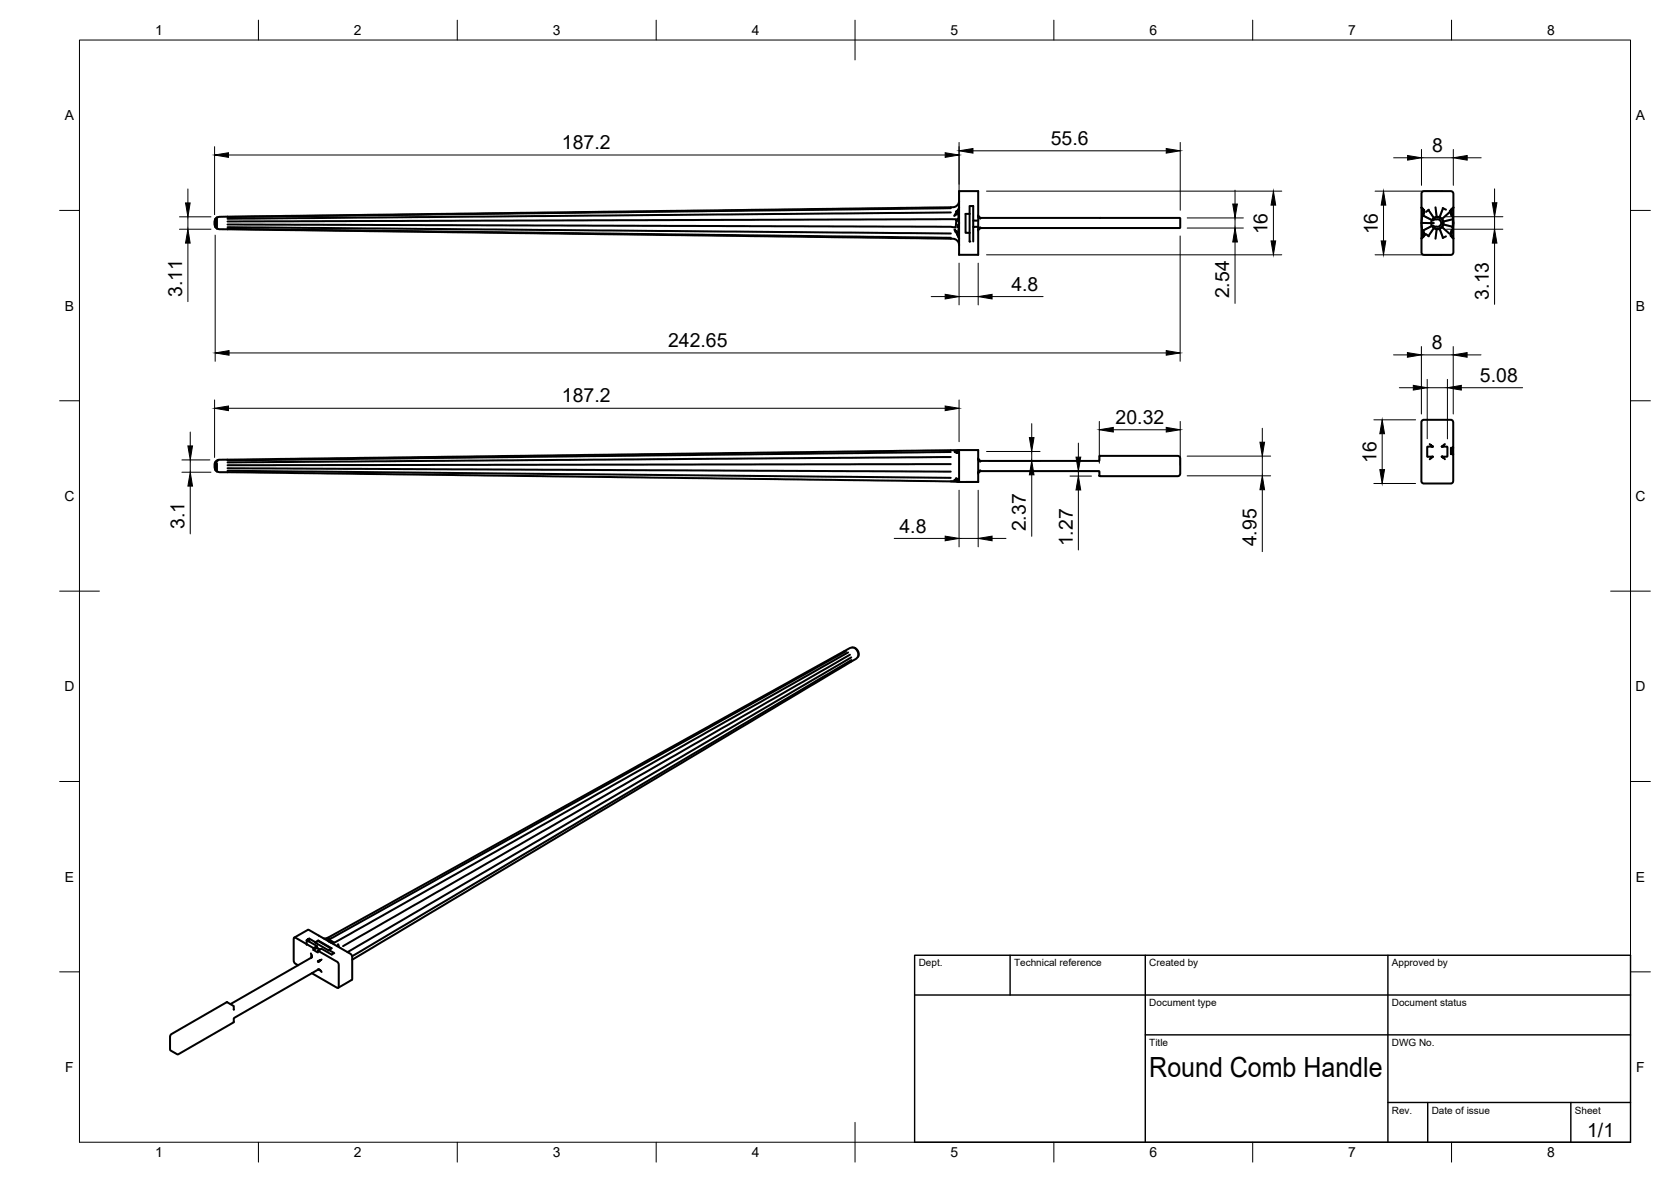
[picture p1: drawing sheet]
<svg xmlns="http://www.w3.org/2000/svg" width="420mm" height="297mm" viewBox="0 0 420 297" stroke-linecap="round" stroke-linejoin="round" font-family="sans-serif">
<!-- layer: Visible -->
<g fill="none" stroke="#000" stroke-width=".51">
<path d="M54.1 55.1v1.9M54.5 54.6v2.9M57.2 55.7l183.3-.6-.2 2.1-1.2-.2h-4.2l-177.7-.6M57.2 57.1l181.9 1.6M57.2 57.5l181.9 2.3M239.1 52.3l-181.9 2.3M239.1 53.4l-181.9 1.6M240.3 53.5l-.4 .8 1-.7M240.6 58.6l.6 1.3zM240.9 52.7l-.6 .6 .3-.3M240.9 58.4l-.9-.7 .3 .7M241.2 52.1v-4.1h4.8v9"/>
<path d="M241.2 50.5a1.72 1.72 0 0 1-2.1 1.6l-184 2.4a1.28 1.28 0 0 0-1.2 1.4v.3a1.31 1.31 0 0 0 1.2 1.4l184 2.4a1.69 1.69 0 0 1 2.1 1.6M241.2 56v3.9M241.2 52.1v3.9M241.2 52.1l-.6 1.3 .3 .2 .3 2.4-.4-1 .4 1M241.2 56l-.3 1.1 .3-1.1-.3 2.4-.3 .2M243.8 58.5v2.2h.2M243.8 53.7v-1.9h.9v3.6h1.3M243.8 53.7h-1v4.8h1M243.8 53.7v4.8M244.7 55.4v1.6M246 57v7h-4.8v-4.1M246 57h-1.3v3.7"/>
<path d="M246 54.3l.1 .3-.1-.5v.3M246 57.7h.1M246 54.4l.1 .1M246.1 54.6l.3 .1M246.2 57.4h.1M246.2 57.4l-.1 .2M246.2 54.7h.1M246.3 54.7h.1M246.4 54.8h.1M246.4 54.8l-.3-.2 .2 .2M246.4 54.7l.1 .1M246.4 54.8l.1 .1"/>
<path d="M246.4 57.3h.1M246.5 54.8h.1M246.5 57.2l-.5 .5M246.5 54.8h50.2l.1 2.4-50.3 .1-.3 .1M246.5 57.3l-.3 .1-.2 .5M357.4 52.2v-3.7l.3-.3 .4-.2 7 .1 .3 .6v3.5M357.4 52.2v11.3l.3 .4 .4 .2h6.7l.5-.3 .1-.4v-11.2M357.4 52.2l.6 1.3 .1-.3M357.4 56l.3 2.4M357.4 56l2.4 .1M357.7 53.7l-.3 2.3M357.7 58.4l.3 .3-.1 .8 .4-.7"/>
<path d="M357.7 58.4l.1-.6 .3 .8M357.7 52.4l.4 .8-.7-1 .7 1v-.4M357.9 54.2l2.1 1.1M358 53.5l-.3 .2M358.1 53.6l-.3 .8-.1-.7M358.3 59.1v-.3l-.9 1.1 .6-1.2-.3 1M358.6 58.8l.7 .6M359.2 52.8l1.3 1.9M359.3 52.7l-.7 .6M359.9 56.1h.6M360 56.8l-2.1 1.1M360.1 56.7h.4l.2 .4"/>
<path d="M360.5 57.3l-1.3 2M360.7 54.8a1.41 1.41 0 0 1 2.1 1.2 1.41 1.41 0 0 1-2.1 1.3M360.7 55l-.2 .4h-.4M360.9 52.1l.3 2.4M361 55.2a.95 .95 0 0 1 1.4 .8 .95 .95 0 0 1-1.4 .9M361.2 57.6l-.3 2.4M362 57.5l.8 2.3M362.6 57.1l1.8 1.6M362.8 52.3l.8 .4M362.8 52.3l-.8 2.3M363 55.7l2.3-.6v1.9M363 56.4l2.3 .6v.2"/>
<path d="M363.6 59.4l-.8 .4M364.4 53.4l-1.8 1.6M364.5 53l.1 .3M364.7 53.5l.3 .8 .2-.7M364.7 59.3l.1-.4 .6 1-.6-1 .4 .8M364.8 58.9v-.3l.6 1.3M365.2 52.4l-.5 .4-.1 .5 .3-.7-.1 .8 .4 .2M365.2 53.6a11.4 11.4 0 0 1 0 4.8M365.2 58.4l-.2-.7-.2 .7M365.2 58.4l-.4 .2M365.4 52.2l-.2 .2M365.4 52.2l-.6 1.2 .4-1"/>
<path d="M54.1 116.7v1.4M54.5 116.4v2.1M54.8 115.8l-.5 .4v.2M57.2 117.7l181.9 .8M57.2 118.3l181.9 1.8M239.1 113.6l-181.9 2.1M239.1 114.9l-181.9 1.3M239.1 116.6l-181.9 .3M240.9 113.3l-.9 .2 .3 .3M240.9 113.3l-.3 .4M241.1 113.4l-.5 .4 .6-.7-.6 .7h.2M241.2 113.1h4.8v8"/>
<path d="M241.2 113.1l-186.1 2.4a1.64 1.64 0 0 0-1.1 2 1.16 1.16 0 0 0 1.1 1.2l185.9 2.4M241.2 113.1v8M241.2 113.1l-.3 .1 .3-.1-.6 .7M241.2 113.1l-.3 .3M246 115.2v.3l.5 .4-.4-.2zM246 118.8h.1M246 115.5l.3 .3M246 118.6l.1-.1-.1 .5M246.1 118.6h.1M246.2 118.5h.1M246.2 115.9l.3 .1M246.3 118.4h.1"/>
<path d="M246.3 118.4l-.2 .2M246.3 115.8h.1M246.4 118.3l-.2 .1M246.4 118.4l-.3 .2M246.4 118.3h.1M246.4 118.3l.1 .1M246.4 118.3v.1M246.4 118.4h-.1M246.4 118.4h.1M246.5 115.8h.1M246.5 118.2h-.1M246.5 118.4h29.9v1.1"/>
<path d="M276.4 119.5l.1 .1M276.6 114.6l-.2 1.2h-29.9M276.6 114.6h.1M276.6 114.6h19.7l.3 .2 .2 .4v3.8l-.3 .5-.4 .2-19.6-.1M357.5 105.7l.4-.2h7l.4 .4 .1 6.6h-.6v1.6h.6v6.8l-.4 .5-7.1 .1-.5-.5zM359.5 111.6l.4 .5-.1-.3M359.9 111.9l.2 .3M359.9 112.1l.1 .1M360 114.8l-.3 .3M360.1 112.1h.1M360.1 112.2h.1M360.1 114.8l-.6 .6"/>
<path d="M360.2 112.2h.1M360.3 112.2h.1M360.3 114.8h.1M360.3 114.8l-.2 .1M360.3 112.2l-1.4 .1v2.4l1.4 .1M362.5 114.8h.1M362.6 114.8l.1 .1M362.6 114.8h.1M362.6 112.1l-.1 .1 1.4 .1v2.3l-1.4 .2M362.7 114.8h-.1M362.7 114.8l.2 .1-.1-.1M362.9 115.1v-.2l.4 .5"/>
<path d="M363.1 111.9l-.3 .3M363.3 111.6l-.6 .6M365.2 112.5v1.6M365.4 112.5v1.6M239.1 121l2.1 .1M240.3 120.4l-.4 .3 1 .2M240.6 120.2l-.3 .1M241.1 120.9l.1 .2M241.1 120.9l-.3-.5-.5-.1 .7 .3-.4-.1 .6 .6-.4-.1 .4 .1M241.1 120.9l-.5-.4 .6 .6M241.2 121.1h4.8M242.8 121.1h3.2"/>
<path d="M212.7 163.6l-130 72.4 1.4 .9 129.2-72.9M213.7 164.5l-127.4 73.3M214 165.2l-126.6 74.1M214.1 165.9l-125.6 74.4M214.7 162.8a1.72 1.72 0 0 1 1.1 2.1M74 235.6l3.5-2 5.4 3.1M77.1 237.5v-1.2l2.6 1.5-.9 .5M77.1 236.3l.5-.3zM77.7 235.9l1.6 .9M77.7 235.9l-.1 .1M77.7 235.9v.7M78.2 239.6l.2 .8-.2 .3-20.2 11.6"/>
<path d="M78.3 239.9v.8M78.8 238.3l-4.5-2.6h-.4v5.7l.2 .6 .8 .6M78.8 238.3v.4M78.8 238.7l1.1 .7v-.5M79.3 236.8l.7-.4 3.4 1.9-.7 .4M79.3 236.8l3.4 2.1v-.2M79.7 237.8v.4l.7 .4M79.7 238.2l-.9 .5M79.7 238.2l.7 .4M79.9 238.9l4.9 2.8 .3 .3v6.1l-.4 .1-6.3-3.6M80 236.4l3.3 2M80 236.5l-.7 .4"/>
<path d="M81.4 235.8l1.1 .1M82.2 235.8l131.5-73a1.59 1.59 0 0 1 1.9 .8 1.59 1.59 0 0 1-.4 2l-126.6 75.6M82.3 235.8h-.3M82.4 236.2l.5 .5zM82.7 238.7l1.4 .8-.7 .4-2.6-1.5-.9 .5M82.9 236.7l5.2 3 .5 .7v5.7l-3.6 2.1M82.9 236.7l1 .4zM84.8 237.8l.2-.5 .3 .7M58.8 253.7v-.9l-1.8-.9-13.8 7.9-.4 .6v3.5l1.8 1.1 .3-.1 13.9-8.1M58.8 253.7h.1M78.3 240.2v.4M80 241.6h.1"/>
<path d="M80 243.6h.3M80.1 241.5l-.2 .1M80.1 243.7l.5 .3M80.1 241.5l.3-.2-.3 .3M80.1 241.7l-.1 .1M80.3 241.6l-.1 .1M80.9 244.3l-.4-.6h-.5l-21.1 12.1-.1 1M80.9 241.1l-.5 .2 .2 .1"/>
<circle cx="361.4" cy="56.1" r="1.58"/>
</g>
<g fill="#000">
<circle cx="246.3" cy="57.4" r=".25"/>
<circle cx="362.5" cy="112.2" r=".25"/>
<circle cx="362.5" cy="114.8" r=".25"/>
</g>
<!-- layer: BORDER -->
<g fill="none" stroke="#000" stroke-width=".25">
<path d="M20 10.1h390v276.9h-390zM65 5.1v5M115 5.1v5M165 5.1v5M215 5.1v10M265 5.1v5M315 5.1v5M365 5.1v5M15 52.9h5M410 52.9h5M15 100.7h5M410 100.7h5"/>
<path d="M15 148.6h10M405 148.6h10M15 196.4h5M410 196.4h5M15 244.2h5M410 244.2h5M65 287v5M115 287v5M165 287v5M215 282.1v9.9M265 287v5M315 287v5"/>
<path d="M365 287v5"/>
</g>
<!-- layer: TITLEBLOCK -->
<path d="M230 240.1h180v46.9h-180zM230 250h180M254 240.1v9.9M288 240.1v46.9M349 240.1v46.9M288 260.1h122M349 277.1h61M359 277.1v9.9M395 277.1v9.9" fill="none" stroke="#000" stroke-width=".36"/>
<!-- layer: FD_Dimensions -->
<g fill="none" stroke="#000" stroke-width=".25">
<path d="M54 36.9v17M57.4 39h180.3M241.2 35.8v18.1M244.6 37.9h48.6M296.8 35.8v17M350.4 39.7h3.5M357.4 37.6v9M357.4 39.7h8M365.4 37.6v9M368.9 39.7h3.5M45.1 54.5h7.9M45.1 57.6h7.9"/>
<path d="M47.2 47.5v3.5M47.2 54.5v3.1M54.1 59.1v31.7M248.1 48h74.2M296.7 59.3v31.5M298.5 54.8h14.1M298.5 57.3h14.1M310.5 47.8v3.5M310.5 54.8v2.5M320.2 51.5v9M345.8 48h16.9M347.9 51.5v9"/>
<path d="M363.3 54.5h14.6M363.7 57.6h14.2M375.8 47.5v3.5M375.8 54.5v3.1M47.2 61.1v14.7M234.1 74.5h3.6M241.2 66.1v10.5M241.2 74.5h4.8M246 66.1v10.5M248.1 64h74.2M249.4 74.5h12.9M310.5 60.8v15.4"/>
<path d="M345.8 64h16.9M375.8 61.1v15.4M57.6 88.7h235.6M350.4 89.2h3.5M351.9 97.4h3.5M357.4 87.1v16.9M357.4 89.2h8M358.9 95.3v15M358.9 97.4h5M363.9 95.3v15M365.4 87.1v16.9M367.4 97.4h15.4"/>
<path d="M368.9 89.2h3.5M45.7 115.6h7.1M45.7 118.7h7.3M47.8 108.6v3.5M47.8 115.6v3.1M54 100.5v14.5M57.4 102.6h180.3M241.2 100.5v10.5M248.1 113.5h13.4M248.7 115.8h12.8M259.4 106.5v3.5M259.4 113.5v2.3"/>
<path d="M259.4 119.3v15.5M269 118.4h5.2M269 119.6h5.4M271.1 111.4v3.5M271.1 118.4v1.2M276.4 105.9v10.5M279.9 108h13.3M296.8 105.9v11M298.5 114.6h21M298.5 119.6h21M317.4 107.6v3.5M317.4 114.6v5"/>
<path d="M345.4 105.5h10.5M347.5 109v9M47.8 122.2v12M224.8 135.3h12.9M241.2 123.2v14.2M241.2 135.3h4.8M246 123.2v14.2M249.4 135.3h3.5M271.1 123.1v15.1M317.4 123.1v15.5M345.4 121.5h10.5"/>
</g>
<g fill="#000" stroke="#000" stroke-width=".25">
<path d="M54 39l3.4-.6v1.1zM237.7 38.4l3.5 .6-3.5 .5zM241.2 37.9l3.4-.6v1.2zM293.2 37.3l3.6 .6-3.6 .6zM353.9 39.1l3.5 .6-3.5 .5zM365.4 39.7l3.5-.6v1.1zM46.7 51h1.1l-.6 3.5zM310 51.3h1.1l-.6 3.5zM320.2 48l.6 3.5h-1.2zM347.9 48l.5 3.5h-1.1zM375.2 51h1.2l-.6 3.5zM47.2 57.6l.6 3.5h-1.1z"/>
<path d="M237.7 74l3.5 .5-3.5 .6zM246 74.5l3.4-.5v1.1zM310.5 57.3l.6 3.5h-1.1zM319.6 60.5h1.2l-.6 3.5zM347.3 60.5h1.1l-.5 3.5zM375.8 57.6l.6 3.5h-1.2zM54.1 88.7l3.5-.6v1.2zM293.2 88.1l3.5 .6-3.5 .6zM353.9 88.6l3.5 .6-3.5 .6zM355.4 96.8l3.5 .6-3.5 .6zM363.9 97.4l3.5-.6v1.2zM365.4 89.2l3.5-.6v1.2z"/>
<path d="M47.2 112.1h1.2l-.6 3.5zM54 102.6l3.4-.6v1.2zM237.7 102l3.5 .6-3.5 .6zM258.8 110h1.2l-.6 3.5zM259.4 115.8l.6 3.5h-1.2zM270.6 114.9h1.1l-.6 3.5zM276.4 108l3.5-.6v1.2zM293.2 107.4l3.6 .6-3.6 .6zM316.8 111.1h1.2l-.6 3.5zM347.5 105.5l.6 3.5h-1.2zM346.9 118h1.2l-.6 3.5zM47.8 118.7l.6 3.5h-1.2z"/>
<path d="M237.7 134.7l3.5 .6-3.5 .6zM246 135.3l3.4-.6v1.2zM271.1 119.6l.6 3.5h-1.1zM317.4 119.6l.6 3.5h-1.2z"/>
</g>
<text font-size="7" x="289" y="270.6">Round Comb Handle</text>
<g font-size="4.9">
<text x="141.3" y="37.5">187.2</text>
<text x="264.2" y="36.4">55.6</text>
<text x="360.1" y="38.2">8</text>
<text x="318.7" y="58.9" transform="rotate(-90 318.7 58.9)">16</text>
<text x="346.4" y="58.9" transform="rotate(-90 346.4 58.9)">16</text>
<text x="45.8" y="74.6" transform="rotate(-90 45.8 74.6)">3.11</text>
<text x="254.3" y="73.1">4.8</text>
<text x="309.1" y="75" transform="rotate(-90 309.1 75)">2.54</text>
<text x="374.3" y="75.3" transform="rotate(-90 374.3 75.3)">3.13</text>
<text x="168" y="87.2">242.65</text>
<text x="360" y="87.7">8</text>
<text x="372.1" y="96">5.08</text>
<text x="141.3" y="101.1">187.2</text>
<text x="280.5" y="106.5">20.32</text>
<text x="346.1" y="116.4" transform="rotate(-90 346.1 116.4)">16</text>
<text x="46.4" y="133" transform="rotate(-90 46.4 133)">3.1</text>
<text x="226.2" y="133.8">4.8</text>
<text x="257.9" y="133.5" transform="rotate(-90 257.9 133.5)">2.37</text>
<text x="269.7" y="137.3" transform="rotate(-90 269.7 137.3)">1.27</text>
<text x="315.9" y="137.3" transform="rotate(-90 315.9 137.3)">4.95</text>
<text x="399.1" y="285.7">1/1</text>
</g>
<g font-size="3.5">
<text x="39" y="8.8">1</text>
<text x="89" y="8.8">2</text>
<text x="139" y="8.8">3</text>
<text x="189" y="8.8">4</text>
<text x="239" y="8.8">5</text>
<text x="289" y="8.8">6</text>
<text x="339" y="8.8">7</text>
<text x="389" y="8.8">8</text>
<text x="16.3" y="30.2">A</text>
<text x="411.3" y="30.2">A</text>
<text x="16.3" y="78">B</text>
<text x="411.3" y="78">B</text>
<text x="16.2" y="125.9">C</text>
<text x="411.2" y="125.9">C</text>
<text x="16.2" y="173.7">D</text>
<text x="411.2" y="173.7">D</text>
<text x="16.3" y="221.6">E</text>
<text x="411.3" y="221.6">E</text>
<text x="16.4" y="269.4">F</text>
<text x="411.4" y="269.4">F</text>
<text x="39" y="290.8">1</text>
<text x="89" y="290.8">2</text>
<text x="139" y="290.8">3</text>
<text x="189" y="290.8">4</text>
<text x="239" y="290.8">5</text>
<text x="289" y="290.8">6</text>
<text x="339" y="290.8">7</text>
<text x="389" y="290.8">8</text>
</g>
<g font-size="2.5">
<text x="231" y="242.9">Dept.</text>
<text x="255" y="242.9">Technical reference</text>
<text x="289" y="242.9">Created by</text>
<text x="350" y="242.9">Approved by</text>
<text x="289" y="252.8">Document type</text>
<text x="350" y="252.8">Document status</text>
<text x="289" y="262.9">Title</text>
<text x="350" y="262.9">DWG No.</text>
<text x="350" y="279.9">Rev.</text>
<text x="360" y="279.9">Date of issue</text>
<text x="396" y="279.9">Sheet</text>
</g>
</svg>
